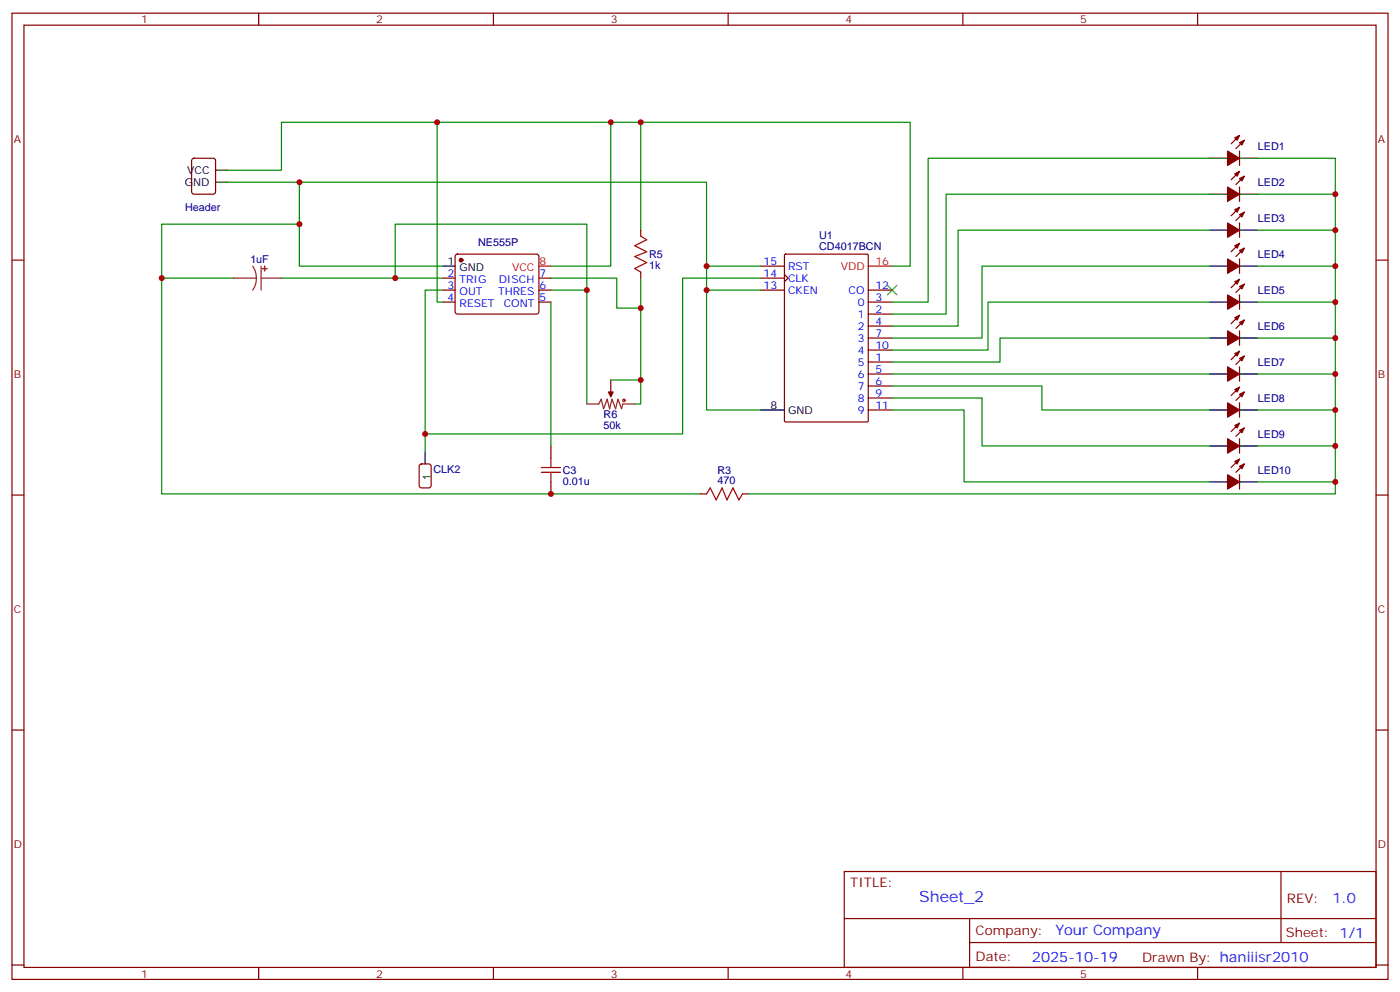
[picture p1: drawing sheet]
<svg xmlns="http://www.w3.org/2000/svg" width="412mm" height="292mm" viewBox="0 0 412 292" stroke-linecap="round" stroke-linejoin="round" font-family="sans-serif">
<g fill="none" stroke="#870000" stroke-width=".35">
<path d="M3.5 3.9h405.4v284.3h-405.4zM7.1 7.4h398.2v277.3h-398.2zM76.2 3.9v3.5M145.3 3.9v3.5M214.5 3.9v3.5M283.6 3.9v3.5M352.8 3.9v3.5M365.1 39.9l-2.4 2.4M56.7 46.8l.4-.2h5.7l.6 .4 .1 9.4-.5 .7-5.9 .1-.6-.5-.1-9.4zM365.1 44.4v4.3M365.1 55v4.3M365.1 50.4l-2.4 2.5"/>
<path d="M366.5 51.9l-2.4 2.4M366.5 41.3l-2.4 2.4M3.5 76.6h3.6M134.3 75l.5-.2h23.2l.5 .2 .2 .5v16.5l-.7 .4h-23.5l-.4-.7v-16.2zM188.7 67.7v1.8M224 78.3h7.1M231.1 75l.3-.2h24l.3 .2 .1 48.8-.2 .3-24.2 .1-.3-.2zM365.1 65.6v4.2M365.1 76.2v4.2M365.1 71.6l-2.4 2.5M365.1 61l-2.4 2.5M366.5 73l-2.4 2.5"/>
<path d="M366.5 62.4l-2.4 2.5M405.3 76.6h3.6M130.5 88.9h3.6M130.5 85.4h3.6M130.5 81.8h3.6M158.7 88.9h3.6M158.7 85.4h3.6M158.7 81.8h3.6M188.7 80.1v1.7M224 85.4h7.1M224 81.8h7.1M231.1 80.8l1 1-1 1.1"/>
<path d="M255.8 92.4h7M255.8 88.9h7M255.8 96h7M255.8 99.5h7M255.8 85.4h7M365.1 86.8v4.2M365.1 97.4v4.2M365.1 92.8l-2.4 2.4M365.1 82.2l-2.4 2.5M366.5 94.2l-2.4 2.5M366.5 83.6l-2.4 2.5M179.9 111.8v3.6"/>
<path d="M255.8 106.5h7M255.8 110.1h7M255.8 113.6h7M255.8 117.1h7M255.8 103h7M365.1 107.9v4.3M365.1 118.5v4.3M365.1 113.9l-2.4 2.5M365.1 103.4l-2.4 2.4M366.5 115.4l-2.4 2.4M366.5 104.8l-2.4 2.4M162.3 131.2v3.6"/>
<path d="M255.8 120.6h7M365.1 129.1v4.2M365.1 139.7v4.2M365.1 135.1l-2.4 2.5M365.1 124.5l-2.4 2.5M366.5 136.5l-2.4 2.5M366.5 125.9l-2.4 2.5M3.5 145.7h3.6M162.3 141.8v3.5M206.4 145.3h1.7M218.7 145.3h1.8M405.3 145.7h3.6"/>
<path d="M3.5 214.8h3.6M405.3 214.8h3.6M248.7 256.5h156.6v28.2h-156.6zM377.3 256.5v20.9M248.7 270.3h156.5M285.6 277.4h119.6M285.6 270.3v14.1M3.5 284h3.6M76.2 284.7v3.5M145.3 284.7v3.5M214.5 284.7v3.5M283.6 284.7v3.5"/>
<path d="M352.8 284.7v3.5M405.3 284h3.6"/>
</g>
<g fill="none" stroke="#008700" stroke-width=".35">
<path d="M128.8 36v52.9h1.7M179.9 36v42.3h-17.6M188.7 36v31.7M67 53.6h141.1v24.7h15.9M67 50.1h15.9v-14.1h185.2v42.3h-5.3M88.2 53.6v24.7h42.3M356.3 57.2h-77.6v35.2h-15.9M356.3 46.6h-82.9v42.3h-10.6M370.4 46.6h22.9v98.7h-172.8M370.4 57.2h22.9M88.2 66h-40.6v15.8M208.1 78.3v42.3h15.9"/>
<path d="M356.3 78.3h-67v21.2h-26.5M356.3 67.7h-74.1v28.3h-19.4M370.4 67.7h22.9M370.4 78.3h22.9M68.8 81.8h-21.2v63.5h158.8M82.9 81.8h47.6M116.4 81.8v-15.8h56.5v52.9M130.5 85.4h-5.3v47.6M162.3 81.8h19.4v8.9h7M162.3 88.9v42.3M162.3 85.4h10.6M188.7 81.8v37.1h-1.7"/>
<path d="M208.1 85.4h15.9M224 81.8h-22.9v45.9h-75.9M356.3 99.5h-61.7v7h-31.8M356.3 88.9h-65.3v14.1h-28.2M370.4 88.9h22.9M370.4 99.5h22.9M179.9 111.8h8.8M262.8 117.1h26.5v14.1h67M262.8 113.6h44.1v7h49.4M262.8 110.1h93.5M370.4 110.1h22.9M262.8 120.6h21.2v21.2h72.3"/>
<path d="M370.4 120.6h22.9M370.4 131.2h22.9M370.4 141.8h22.9"/>
</g>
<g fill="none" stroke="#a10000" stroke-width=".35">
<path d="M188.7 69.5l1.8 1.1-3.5 1.7 3.5 1.8-3.5 1.4 3.5 1.8-3.5 1.7 1.7 1.1M159.5 137.6h5.6M159.5 139h5.6M162.3 134.8v2.8M162.3 139v2.8M208.1 145.3l1.1-1.7 1.8 3.5 1.7-3.5 1.4 3.5 1.8-3.5 1.8 3.5 1-1.8"/>
<circle cx="183.8" cy="117.8" r=".35"/>
</g>
<path d="M261.4 84l2.8 2.8M264.2 84l-2.8 2.8" fill="none" stroke="#3c3" stroke-width=".35"/>
<g fill="none" stroke="#000" stroke-width=".35">
<path d="M63.5 53.6h3.5M63.5 50.1h3.5M356.3 57.2h5.3M356.3 46.6h5.3M365.1 57.2h5.3M365.1 46.6h5.3M130.5 78.3h3.6M356.3 78.3h5.3M356.3 67.7h5.3M365.1 78.3h5.3M365.1 67.7h5.3M356.3 99.5h5.3"/>
<path d="M356.3 88.9h5.3M365.1 99.5h5.3M365.1 88.9h5.3M356.3 110.1h5.3M365.1 110.1h5.3M125.2 133v3.5M224 120.6h7.1M356.3 120.6h5.3M356.3 131.2h5.3M365.1 120.6h5.3M365.1 131.2h5.3M356.3 141.8h5.3"/>
<path d="M365.1 141.8h5.3"/>
</g>
<path d="M158.7 78.3h3.6M255.8 78.3h7" fill="none" stroke="#f00" stroke-width=".35"/>
<path d="M123.7 136.7l.5-.2h2.1l.6 .5 .1 5.9-.5 .6-2.3 .1-.7-.5v-5.9z" fill="none" stroke="#900" stroke-width=".35"/>
<path d="M74.4 78.3l.9 1.7 .2 1.8M76.9 78.3v7.1M68.8 81.8h6.7M75.5 81.8l-.2 1.9-.9 1.7M76.9 81.8h6M172.9 118.9h3.5l.7-1.4 .7 2.8 1.1-2.8 .7 2.8 .7-2.8 1 2.8 .7-2.8 1.1 2.8 .3-1.4h3.6M179.9 115.4v1.4" fill="none" stroke="#8c2424" stroke-width=".35"/>
<g fill="#870000" stroke="#870000" stroke-width=".35">
<path d="M179.2 115.4h1.4l-.7 1.4z"/>
<path d="M363.7 135.8l1.4-.7-.7 1.4z"/>
<path d="M365.1 137.2l1.4-.7-.7 1.4z"/>
<path d="M361.6 139.7l3.5 2.1-3.5 2.1z"/>
<path d="M363.7 125.2l1.4-.7-.7 1.4z"/>
<path d="M365.1 126.6l1.4-.7-.7 1.5z"/>
<path d="M361.6 129.1l3.5 2.1-3.5 2.1z"/>
<path d="M363.7 114.7l1.4-.8-.7 1.5z"/>
<path d="M365.1 116.1l1.4-.7-.7 1.4z"/>
<path d="M361.6 118.5l3.5 2.1-3.5 2.2z"/>
<path d="M363.7 104.1l1.4-.7-.7 1.4z"/>
<path d="M365.1 105.5l1.4-.7-.7 1.4z"/>
<path d="M361.6 107.9l3.5 2.2-3.5 2.1z"/>
<path d="M363.7 93.5l1.4-.7-.7 1.4z"/>
<path d="M365.1 94.9l1.4-.7-.7 1.4z"/>
<path d="M361.6 97.4l3.5 2.1-3.5 2.1z"/>
<path d="M363.7 82.9l1.4-.7-.7 1.4z"/>
<path d="M365.1 84.3l1.4-.7-.7 1.4z"/>
<path d="M361.6 86.8l3.5 2.1-3.5 2.1z"/>
<path d="M363.7 72.3l1.4-.7-.7 1.4z"/>
<path d="M365.1 73.7l1.4-.7-.7 1.4z"/>
<path d="M361.6 76.2l3.5 2.1-3.5 2.1z"/>
<path d="M363.7 61.7l1.4-.7-.7 1.4z"/>
<path d="M365.1 63.1l1.4-.7-.7 1.5z"/>
<path d="M361.6 65.6l3.5 2.1-3.5 2.1z"/>
<path d="M363.7 51.2l1.4-.8-.7 1.5z"/>
<path d="M365.1 52.6l1.4-.7-.7 1.4z"/>
<path d="M361.6 55l3.5 2.2-3.5 2.1z"/>
<path d="M363.7 40.6l1.4-.7-.7 1.4z"/>
<path d="M365.1 42l1.4-.7-.7 1.4z"/>
<path d="M361.6 44.4l3.5 2.2-3.5 2.1z"/>
<circle cx="135.8" cy="76.6" r=".53"/>
</g>
<g fill="#8c2424" stroke="#8c2424" stroke-width=".35">
<path d="M77.9 78.3l.1 1.4z"/>
<path d="M77.3 79l1.4 .1z"/>
</g>
<g fill="#c00">
<circle cx="47.6" cy="81.8" r=".88"/>
<circle cx="88.2" cy="66" r=".88"/>
<circle cx="162.3" cy="145.3" r=".88"/>
<circle cx="172.9" cy="85.4" r=".88"/>
<circle cx="116.4" cy="81.8" r=".88"/>
<circle cx="88.2" cy="53.6" r=".88"/>
<circle cx="188.7" cy="111.8" r=".88"/>
<circle cx="179.9" cy="36" r=".88"/>
<circle cx="128.8" cy="36" r=".88"/>
<circle cx="188.7" cy="36" r=".88"/>
<circle cx="393.3" cy="57.1" r=".88"/>
<circle cx="393.3" cy="67.7" r=".88"/>
<circle cx="393.3" cy="78.3" r=".88"/>
<circle cx="393.3" cy="88.9" r=".88"/>
<circle cx="393.3" cy="99.5" r=".88"/>
<circle cx="393.3" cy="110.1" r=".88"/>
<circle cx="393.3" cy="120.6" r=".88"/>
<circle cx="393.3" cy="131.2" r=".88"/>
<circle cx="393.3" cy="141.8" r=".88"/>
<circle cx="188.7" cy="90.7" r=".88"/>
<circle cx="125.2" cy="127.7" r=".88"/>
<circle cx="208.1" cy="78.3" r=".88"/>
<circle cx="208.1" cy="85.4" r=".88"/>
</g>
<text font-size="4.6" fill="#00f" x="270.8" y="265.5">Sheet_2</text>
<g font-size="4.2" fill="#00f">
<text x="392.5" y="265.7">1.0</text>
<text x="310.9" y="275.3">Your Company</text>
<text x="304" y="283.1">2025-10-19</text>
</g>
<g font-size="3.9" fill="#800">
<text x="250.5" y="261.1">TITLE:</text>
<text x="379.1" y="265.7">REV:</text>
<text x="287.4" y="275.3">Company:</text>
<text x="378.7" y="275.9">Sheet: 1/1</text>
<text x="287.4" y="282.9">Date:</text>
<text x="336.4" y="283">Draw</text>
<text x="346.6" y="283">n By: haniiisr2010</text>
</g>
<g font-size="3.2" fill="#800">
<text x="41.6" y="6.9">1</text>
<text x="110.8" y="6.9">2</text>
<text x="179.9" y="6.9">3</text>
<text x="249.1" y="6.9">4</text>
<text x="318.2" y="6.9">5</text>
<text x="4.1" y="42">A</text>
<text x="405.9" y="42">A</text>
<text x="4.1" y="111.1">B</text>
<text x="405.9" y="111.1">B</text>
<text x="4.1" y="180.3">C</text>
<text x="405.9" y="180.3">C</text>
<text x="4.1" y="249.4">D</text>
<text x="405.9" y="249.4">D</text>
<text x="41.6" y="287.7">1</text>
<text x="110.8" y="287.7">2</text>
<text x="179.9" y="287.7">3</text>
<text x="249.1" y="287.7">4</text>
<text x="318.2" y="287.7">5</text>
</g>
<g font-size="3.2" fill="#000080">
<text x="370.5" y="44.2">LED1</text>
<text x="370.5" y="54.8">LED2</text>
<text x="54.5" y="62">Header</text>
<text x="370.5" y="65.4">LED3</text>
<text x="241.3" y="70.4">U1</text>
<text x="73.7" y="77.3">1uF</text>
<text x="140.8" y="72.4">NE555P</text>
<text x="191.2" y="75.9">R5</text>
<text x="241.3" y="73.6">CD4017BCN</text>
<text x="370.5" y="75.9">LED4</text>
<text x="191.2" y="79.1">1k</text>
<text x="370.5" y="86.5">LED5</text>
<text x="370.5" y="97.1">LED6</text>
<text x="370.5" y="107.7">LED7</text>
<text x="370.5" y="118.3">LED8</text>
<text x="177.8" y="123.1">R6</text>
<text x="177.8" y="126.3">50k</text>
<text x="370.5" y="128.9">LED9</text>
<text x="127.7" y="139.1">CLK2</text>
<text x="165.8" y="142.6">0.01u</text>
<text x="165.8" y="139.4">C3</text>
<text x="211.3" y="142.5">470</text>
<text x="211.3" y="139.3">R3</text>
<text x="370.5" y="139.4">LED10</text>
</g>
<g font-size="3.2">
<text x="55.1" y="51.2">VCC</text>
<text x="54.5" y="54.7">GND</text>
<text x="131.9" y="78">1</text>
<text x="135.4" y="79.7">GND</text>
<text x="226.9" y="120.3">8</text>
<text x="232.1" y="121.7">GND</text>
<text x="126.8" y="141.1" transform="rotate(-90 126.8 141.1)">1</text>
</g>
<g font-size="3.2" fill="#f00">
<text x="158.9" y="78">8</text>
<text x="257.9" y="78">16</text>
<text x="150.8" y="79.7">VCC</text>
<text x="247.6" y="79.4">VDD</text>
</g>
<g font-size="3.2" fill="#00f">
<text x="224.9" y="78">15</text>
<text x="131.9" y="81.5">2</text>
<text x="135.4" y="83.3">TRIG</text>
<text x="146.9" y="83.3">DISCH</text>
<text x="158.9" y="81.5">7</text>
<text x="224.9" y="81.5">14</text>
<text x="232.1" y="79.4">RST</text>
<text x="232.1" y="82.9">CLK</text>
<text x="131.9" y="85">3</text>
<text x="131.9" y="88.5">4</text>
<text x="135.4" y="86.8">OUT</text>
<text x="146.7" y="86.8">THRES</text>
<text x="158.9" y="88.5">5</text>
<text x="158.9" y="85">6</text>
<text x="224.9" y="85">13</text>
<text x="232.1" y="86.4">CKEN</text>
<text x="250" y="86.4">CO</text>
<text x="252.7" y="90">0</text>
<text x="257.9" y="88.5">3</text>
<text x="257.9" y="85">12</text>
<text x="135.4" y="90.3">RESET</text>
<text x="148.4" y="90.3">CONT</text>
<text x="252.7" y="93.5">1</text>
<text x="257.9" y="92.1">2</text>
<text x="257.9" y="95.6">4</text>
<text x="252.7" y="97">2</text>
<text x="252.7" y="100.5">3</text>
<text x="257.9" y="99.1">7</text>
<text x="252.7" y="107.6">5</text>
<text x="252.7" y="104.1">4</text>
<text x="257.9" y="106.2">1</text>
<text x="257.9" y="102.7">10</text>
<text x="252.7" y="111.1">6</text>
<text x="257.9" y="109.7">5</text>
<text x="257.9" y="113.2">6</text>
<text x="252.7" y="114.7">7</text>
<text x="252.7" y="118.2">8</text>
<text x="257.9" y="116.8">9</text>
<text x="252.7" y="121.7">9</text>
<text x="257.9" y="120.3">11</text>
</g>
</svg>
